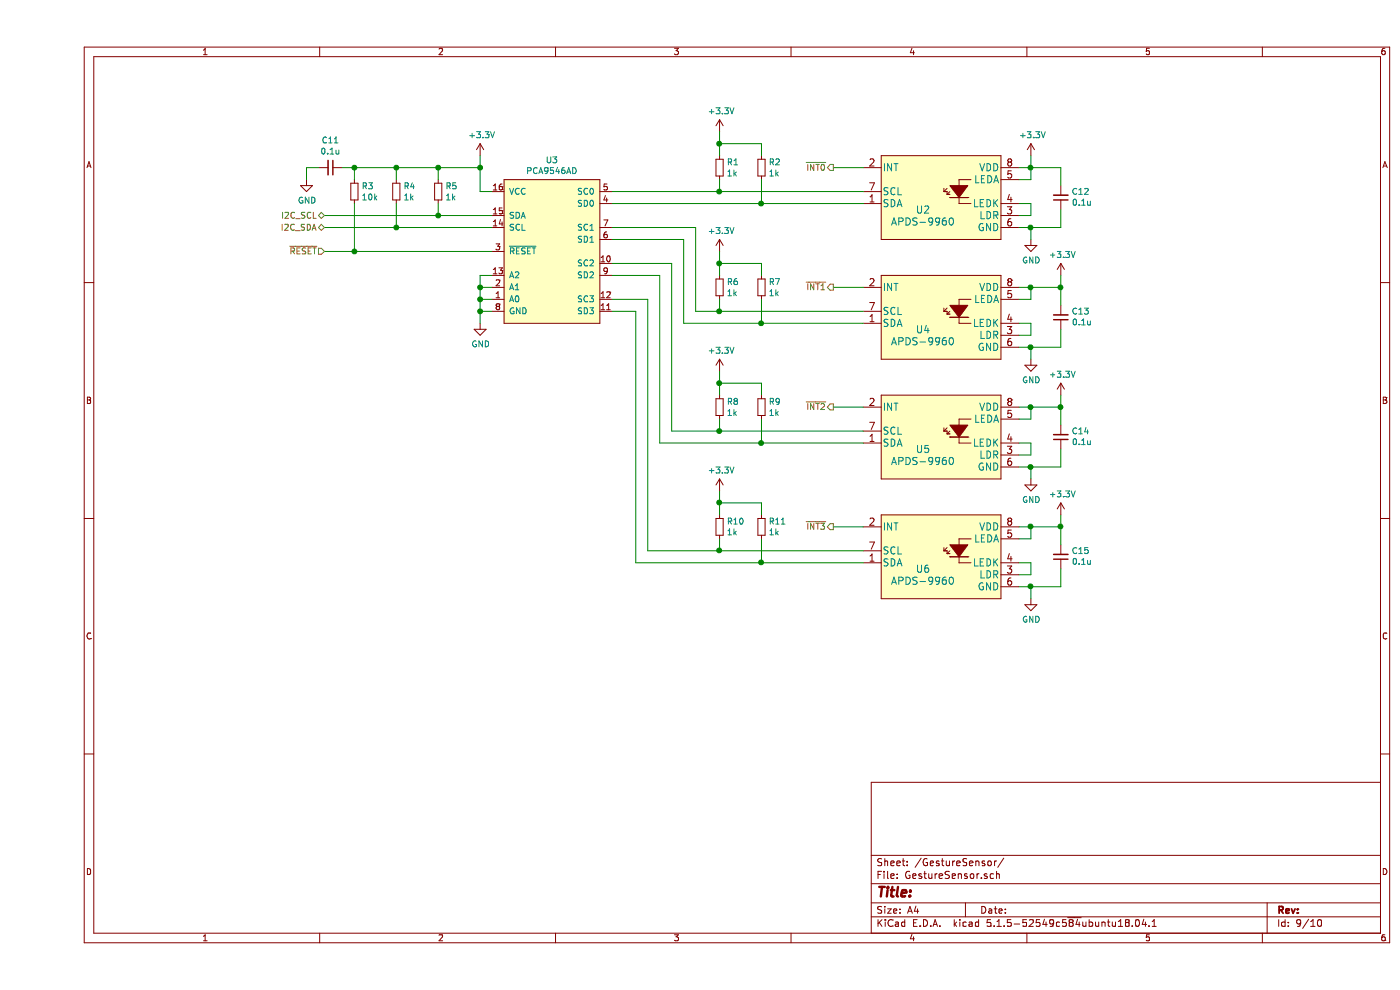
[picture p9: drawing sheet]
EESchema Schematic File Version 4
EELAYER 30 0
EELAYER END
$Descr A4 11693 8268
encoding utf-8
Sheet 9 10
Title ""
Date ""
Rev ""
Comp ""
Comment1 ""
Comment2 ""
Comment3 ""
Comment4 ""
$EndDescr
$Comp
L Sij_Sensors:APDS-9930 U2
U 1 1
P 7550 1300
F 0 "U2" H 7700 850 60  0000 C CNN
F 1 "APDS-9960" H 7700 750 60  0000 C CNN
F 2 "Sij_Sensors:APDS-9930" H 8350 1540 60  0001 C CNN
F 3 "" H 7550 1300 60  0000 C CNN
	1    7550 1300
	-1   0    0    -1  
$EndComp
$Comp
L Sij_Sensors:APDS-9930 U4
U 1 1
P 7550 2300
F 0 "U4" H 7700 1850 60  0000 C CNN
F 1 "APDS-9960" H 7700 1750 60  0000 C CNN
F 2 "Sij_Sensors:APDS-9930" H 8350 2540 60  0001 C CNN
F 3 "" H 7550 2300 60  0000 C CNN
	1    7550 2300
	-1   0    0    -1  
$EndComp
$Comp
L power:+3.3V #PWR014
U 1 1
P 5700 1100
F 0 "#PWR014" H 5700 950 50  0001 C CNN
F 1 "+3.3V" H 5715 1273 50  0000 C CNN
F 2 "" H 5700 1100 50  0001 C CNN
F 3 "" H 5700 1100 50  0001 C CNN
	1    5700 1100
	1    0    0    -1  
$EndComp
Wire Wire Line
	6900 1400 6650 1400
Text HLabel 6650 1400 0    50   Output ~ 0
~INT0
Text HLabel 6650 2400 0    50   Output ~ 0
~INT1
Wire Wire Line
	6650 2400 6900 2400
$Comp
L Device:R_Small R6
U 1 1
P 5700 2400
F 0 "R6" H 5759 2446 50  0000 L CNN
F 1 "1k" H 5759 2355 50  0000 L CNN
F 2 "Resistor_SMD:R_0805_2012Metric" H 5700 2400 50  0001 C CNN
F 3 "~" H 5700 2400 50  0001 C CNN
	1    5700 2400
	1    0    0    -1  
$EndComp
$Comp
L power:+3.3V #PWR019
U 1 1
P 5700 2100
F 0 "#PWR019" H 5700 1950 50  0001 C CNN
F 1 "+3.3V" H 5715 2273 50  0000 C CNN
F 2 "" H 5700 2100 50  0001 C CNN
F 3 "" H 5700 2100 50  0001 C CNN
	1    5700 2100
	1    0    0    -1  
$EndComp
Wire Wire Line
	5700 2600 5700 2500
Wire Wire Line
	5700 2300 5700 2200
$Comp
L Device:R_Small R7
U 1 1
P 6050 2400
F 0 "R7" H 6109 2446 50  0000 L CNN
F 1 "1k" H 6109 2355 50  0000 L CNN
F 2 "Resistor_SMD:R_0805_2012Metric" H 6050 2400 50  0001 C CNN
F 3 "~" H 6050 2400 50  0001 C CNN
	1    6050 2400
	1    0    0    -1  
$EndComp
Wire Wire Line
	6050 2300 6050 2200
Wire Wire Line
	6050 2200 5700 2200
Connection ~ 5700 2200
Wire Wire Line
	5700 2200 5700 2100
Wire Wire Line
	6050 2500 6050 2700
Wire Wire Line
	6050 1500 6050 1700
Wire Wire Line
	5700 1200 5700 1100
Connection ~ 5700 1200
Wire Wire Line
	6050 1200 5700 1200
Wire Wire Line
	6050 1300 6050 1200
$Comp
L Device:R_Small R2
U 1 1
P 6050 1400
F 0 "R2" H 6109 1446 50  0000 L CNN
F 1 "1k" H 6109 1355 50  0000 L CNN
F 2 "Resistor_SMD:R_0805_2012Metric" H 6050 1400 50  0001 C CNN
F 3 "~" H 6050 1400 50  0001 C CNN
	1    6050 1400
	1    0    0    -1  
$EndComp
Wire Wire Line
	5700 1300 5700 1200
Wire Wire Line
	5700 1600 5700 1500
$Comp
L Device:R_Small R1
U 1 1
P 5700 1400
F 0 "R1" H 5759 1446 50  0000 L CNN
F 1 "1k" H 5759 1355 50  0000 L CNN
F 2 "Resistor_SMD:R_0805_2012Metric" H 5700 1400 50  0001 C CNN
F 3 "~" H 5700 1400 50  0001 C CNN
	1    5700 1400
	1    0    0    -1  
$EndComp
Wire Wire Line
	5700 1600 6900 1600
Wire Wire Line
	6050 1700 6900 1700
Wire Wire Line
	5700 2600 6900 2600
Wire Wire Line
	6050 2700 6900 2700
$Comp
L power:GND #PWR018
U 1 1
P 8300 2000
F 0 "#PWR018" H 8300 1750 50  0001 C CNN
F 1 "GND" H 8305 1827 50  0000 C CNN
F 2 "" H 8300 2000 50  0001 C CNN
F 3 "" H 8300 2000 50  0001 C CNN
	1    8300 2000
	1    0    0    -1  
$EndComp
Wire Wire Line
	8200 1800 8300 1800
Wire Wire Line
	8300 1800 8300 1700
Wire Wire Line
	8300 1700 8200 1700
Wire Wire Line
	8200 1900 8300 1900
Wire Wire Line
	8300 1900 8300 2000
$Comp
L power:GND #PWR022
U 1 1
P 8300 3000
F 0 "#PWR022" H 8300 2750 50  0001 C CNN
F 1 "GND" H 8305 2827 50  0000 C CNN
F 2 "" H 8300 3000 50  0001 C CNN
F 3 "" H 8300 3000 50  0001 C CNN
	1    8300 3000
	1    0    0    -1  
$EndComp
Wire Wire Line
	8200 2800 8300 2800
Wire Wire Line
	8300 2800 8300 2700
Wire Wire Line
	8300 2700 8200 2700
Wire Wire Line
	8200 2900 8300 2900
Wire Wire Line
	8300 2900 8300 3000
$Comp
L power:+3.3V #PWR016
U 1 1
P 8300 1300
F 0 "#PWR016" H 8300 1150 50  0001 C CNN
F 1 "+3.3V" H 8315 1473 50  0000 C CNN
F 2 "" H 8300 1300 50  0001 C CNN
F 3 "" H 8300 1300 50  0001 C CNN
	1    8300 1300
	1    0    0    -1  
$EndComp
Wire Wire Line
	8300 1300 8300 1400
Wire Wire Line
	8300 1400 8200 1400
Wire Wire Line
	8200 1500 8300 1500
Wire Wire Line
	8300 1500 8300 1400
Connection ~ 8300 1400
$Comp
L power:+3.3V #PWR020
U 1 1
P 8550 2300
F 0 "#PWR020" H 8550 2150 50  0001 C CNN
F 1 "+3.3V" H 8565 2473 50  0000 C CNN
F 2 "" H 8550 2300 50  0001 C CNN
F 3 "" H 8550 2300 50  0001 C CNN
	1    8550 2300
	1    0    0    -1  
$EndComp
Wire Wire Line
	8200 2400 8300 2400
Wire Wire Line
	8550 2400 8550 2300
Wire Wire Line
	8200 2500 8300 2500
Wire Wire Line
	8300 2500 8300 2400
Connection ~ 8300 2400
Wire Wire Line
	8300 2400 8550 2400
$Comp
L Device:C_Small C13
U 1 1
P 8550 2650
F 0 "C13" H 8458 2604 50  0000 R CNN
F 1 "0.1u" H 8458 2695 50  0000 R CNN
F 2 "Capacitor_SMD:C_0805_2012Metric" H 8550 2650 50  0001 C CNN
F 3 "~" H 8550 2650 50  0001 C CNN
	1    8550 2650
	-1   0    0    1   
$EndComp
Wire Wire Line
	8550 2550 8550 2400
Connection ~ 8550 2400
Wire Wire Line
	8550 2750 8550 2900
Wire Wire Line
	8550 2900 8300 2900
Connection ~ 8300 2900
$Comp
L Device:C_Small C12
U 1 1
P 8550 1650
F 0 "C12" H 8458 1604 50  0000 R CNN
F 1 "0.1u" H 8458 1695 50  0000 R CNN
F 2 "Capacitor_SMD:C_0805_2012Metric" H 8550 1650 50  0001 C CNN
F 3 "~" H 8550 1650 50  0001 C CNN
	1    8550 1650
	-1   0    0    1   
$EndComp
Wire Wire Line
	8550 1550 8550 1400
Wire Wire Line
	8550 1400 8300 1400
Wire Wire Line
	2250 1400 2350 1400
Wire Wire Line
	2250 1500 2250 1400
$Comp
L power:GND #PWR017
U 1 1
P 2250 1500
F 0 "#PWR017" H 2250 1250 50  0001 C CNN
F 1 "GND" H 2255 1327 50  0000 C CNN
F 2 "" H 2250 1500 50  0001 C CNN
F 3 "" H 2250 1500 50  0001 C CNN
	1    2250 1500
	1    0    0    -1  
$EndComp
$Comp
L Device:C_Small C11
U 1 1
P 2450 1400
F 0 "C11" V 2221 1400 50  0000 C CNN
F 1 "0.1u" V 2312 1400 50  0000 C CNN
F 2 "Capacitor_SMD:C_0805_2012Metric" H 2450 1400 50  0001 C CNN
F 3 "~" H 2450 1400 50  0001 C CNN
	1    2450 1400
	0    1    1    0   
$EndComp
Wire Wire Line
	2400 1800 3350 1800
Wire Wire Line
	3000 1900 2400 1900
Wire Wire Line
	2400 2100 2650 2100
Text HLabel 2400 2100 0    50   Input ~ 0
~RESET
Wire Wire Line
	2650 2100 2650 1700
Wire Wire Line
	3000 1900 3000 1700
Wire Wire Line
	3350 1700 3350 1800
Wire Wire Line
	3350 1500 3350 1400
Wire Wire Line
	3350 1400 3000 1400
Connection ~ 3000 1400
Wire Wire Line
	3000 1500 3000 1400
Wire Wire Line
	3700 1400 3700 1600
Wire Wire Line
	2550 1400 2650 1400
Wire Wire Line
	3000 1400 2650 1400
Connection ~ 2650 1400
Wire Wire Line
	2650 1400 2650 1500
Connection ~ 3350 1400
Wire Wire Line
	3700 1400 3350 1400
$Comp
L Device:R_Small R5
U 1 1
P 3350 1600
F 0 "R5" H 3409 1646 50  0000 L CNN
F 1 "1k" H 3409 1555 50  0000 L CNN
F 2 "Resistor_SMD:R_0805_2012Metric" H 3350 1600 50  0001 C CNN
F 3 "~" H 3350 1600 50  0001 C CNN
	1    3350 1600
	1    0    0    -1  
$EndComp
$Comp
L Device:R_Small R4
U 1 1
P 3000 1600
F 0 "R4" H 3059 1646 50  0000 L CNN
F 1 "1k" H 3059 1555 50  0000 L CNN
F 2 "Resistor_SMD:R_0805_2012Metric" H 3000 1600 50  0001 C CNN
F 3 "~" H 3000 1600 50  0001 C CNN
	1    3000 1600
	1    0    0    -1  
$EndComp
$Comp
L Device:R_Small R3
U 1 1
P 2650 1600
F 0 "R3" H 2709 1646 50  0000 L CNN
F 1 "10k" H 2709 1555 50  0000 L CNN
F 2 "Resistor_SMD:R_0805_2012Metric" H 2650 1600 50  0001 C CNN
F 3 "~" H 2650 1600 50  0001 C CNN
	1    2650 1600
	1    0    0    -1  
$EndComp
Connection ~ 3700 1400
Wire Wire Line
	3700 1300 3700 1400
$Comp
L power:+3.3V #PWR015
U 1 1
P 3700 1300
F 0 "#PWR015" H 3700 1150 50  0001 C CNN
F 1 "+3.3V" H 3715 1473 50  0000 C CNN
F 2 "" H 3700 1300 50  0001 C CNN
F 3 "" H 3700 1300 50  0001 C CNN
	1    3700 1300
	1    0    0    -1  
$EndComp
$Comp
L power:GND #PWR021
U 1 1
P 3700 2700
F 0 "#PWR021" H 3700 2450 50  0001 C CNN
F 1 "GND" H 3705 2527 50  0000 C CNN
F 2 "" H 3700 2700 50  0001 C CNN
F 3 "" H 3700 2700 50  0001 C CNN
	1    3700 2700
	1    0    0    -1  
$EndComp
Text HLabel 2400 1900 0    50   BiDi ~ 0
I2C_SDA
Text HLabel 2400 1800 0    50   BiDi ~ 0
I2C_SCL
Connection ~ 6050 1700
Connection ~ 5700 1600
Connection ~ 5700 2600
Wire Wire Line
	5500 2600 5700 2600
Connection ~ 6050 2700
Wire Wire Line
	5400 2700 6050 2700
Connection ~ 2650 2100
Connection ~ 3000 1900
Connection ~ 3350 1800
Wire Wire Line
	3700 2700 3700 2600
Connection ~ 3700 2600
Wire Wire Line
	3700 2600 3700 2500
Wire Wire Line
	3700 2500 3700 2400
Connection ~ 3700 2500
Wire Wire Line
	8300 1900 8550 1900
Wire Wire Line
	8550 1900 8550 1750
Connection ~ 8300 1900
Wire Wire Line
	3800 2600 3700 2600
Wire Wire Line
	3800 2100 2650 2100
Wire Wire Line
	3700 2400 3800 2400
Wire Wire Line
	3700 1600 3800 1600
Wire Wire Line
	3350 1800 3800 1800
Wire Wire Line
	3800 1900 3000 1900
Wire Wire Line
	3800 2500 3700 2500
$Comp
L Sij_MUX:PCA9546AD U3
U 1 1
P 4300 1500
F 0 "U3" H 4300 1665 50  0000 C CNN
F 1 "PCA9546AD" H 4300 1574 50  0000 C CNN
F 2 "Package_SO:SOIC-16_3.9x9.9mm_P1.27mm" H 4300 1500 50  0001 C CNN
F 3 "http://www.ti.com/lit/ds/symlink/pca9546a.pdf" H 4300 1500 50  0001 C CNN
	1    4300 1500
	1    0    0    -1  
$EndComp
Wire Wire Line
	3800 2300 3700 2300
Wire Wire Line
	3700 2300 3700 2400
Connection ~ 3700 2400
$Comp
L Sij_Sensors:APDS-9930 U5
U 1 1
P 7550 3300
F 0 "U5" H 7700 2850 60  0000 C CNN
F 1 "APDS-9960" H 7700 2750 60  0000 C CNN
F 2 "Sij_Sensors:APDS-9930" H 8350 3540 60  0001 C CNN
F 3 "" H 7550 3300 60  0000 C CNN
	1    7550 3300
	-1   0    0    -1  
$EndComp
$Comp
L Sij_Sensors:APDS-9930 U6
U 1 1
P 7550 4300
F 0 "U6" H 7700 3850 60  0000 C CNN
F 1 "APDS-9960" H 7700 3750 60  0000 C CNN
F 2 "Sij_Sensors:APDS-9930" H 8350 4540 60  0001 C CNN
F 3 "" H 7550 4300 60  0000 C CNN
	1    7550 4300
	-1   0    0    -1  
$EndComp
$Comp
L power:+3.3V #PWR023
U 1 1
P 5700 3100
F 0 "#PWR023" H 5700 2950 50  0001 C CNN
F 1 "+3.3V" H 5715 3273 50  0000 C CNN
F 2 "" H 5700 3100 50  0001 C CNN
F 3 "" H 5700 3100 50  0001 C CNN
	1    5700 3100
	1    0    0    -1  
$EndComp
Wire Wire Line
	6900 3400 6650 3400
Text HLabel 6650 3400 0    50   Output ~ 0
~INT2
Text HLabel 6650 4400 0    50   Output ~ 0
~INT3
Wire Wire Line
	6650 4400 6900 4400
$Comp
L Device:R_Small R10
U 1 1
P 5700 4400
F 0 "R10" H 5759 4446 50  0000 L CNN
F 1 "1k" H 5759 4355 50  0000 L CNN
F 2 "Resistor_SMD:R_0805_2012Metric" H 5700 4400 50  0001 C CNN
F 3 "~" H 5700 4400 50  0001 C CNN
	1    5700 4400
	1    0    0    -1  
$EndComp
$Comp
L power:+3.3V #PWR026
U 1 1
P 5700 4100
F 0 "#PWR026" H 5700 3950 50  0001 C CNN
F 1 "+3.3V" H 5715 4273 50  0000 C CNN
F 2 "" H 5700 4100 50  0001 C CNN
F 3 "" H 5700 4100 50  0001 C CNN
	1    5700 4100
	1    0    0    -1  
$EndComp
Wire Wire Line
	5700 4600 5700 4500
Wire Wire Line
	5700 4300 5700 4200
$Comp
L Device:R_Small R11
U 1 1
P 6050 4400
F 0 "R11" H 6109 4446 50  0000 L CNN
F 1 "1k" H 6109 4355 50  0000 L CNN
F 2 "Resistor_SMD:R_0805_2012Metric" H 6050 4400 50  0001 C CNN
F 3 "~" H 6050 4400 50  0001 C CNN
	1    6050 4400
	1    0    0    -1  
$EndComp
Wire Wire Line
	6050 4300 6050 4200
Wire Wire Line
	6050 4200 5700 4200
Connection ~ 5700 4200
Wire Wire Line
	5700 4200 5700 4100
Wire Wire Line
	6050 4500 6050 4700
Wire Wire Line
	6050 3500 6050 3700
Wire Wire Line
	5700 3200 5700 3100
Connection ~ 5700 3200
Wire Wire Line
	6050 3200 5700 3200
Wire Wire Line
	6050 3300 6050 3200
$Comp
L Device:R_Small R9
U 1 1
P 6050 3400
F 0 "R9" H 6109 3446 50  0000 L CNN
F 1 "1k" H 6109 3355 50  0000 L CNN
F 2 "Resistor_SMD:R_0805_2012Metric" H 6050 3400 50  0001 C CNN
F 3 "~" H 6050 3400 50  0001 C CNN
	1    6050 3400
	1    0    0    -1  
$EndComp
Wire Wire Line
	5700 3300 5700 3200
Wire Wire Line
	5700 3600 5700 3500
$Comp
L Device:R_Small R8
U 1 1
P 5700 3400
F 0 "R8" H 5759 3446 50  0000 L CNN
F 1 "1k" H 5759 3355 50  0000 L CNN
F 2 "Resistor_SMD:R_0805_2012Metric" H 5700 3400 50  0001 C CNN
F 3 "~" H 5700 3400 50  0001 C CNN
	1    5700 3400
	1    0    0    -1  
$EndComp
Wire Wire Line
	5700 3600 6900 3600
Wire Wire Line
	6050 3700 6900 3700
Wire Wire Line
	5700 4600 6900 4600
Wire Wire Line
	6050 4700 6900 4700
$Comp
L power:GND #PWR025
U 1 1
P 8300 4000
F 0 "#PWR025" H 8300 3750 50  0001 C CNN
F 1 "GND" H 8305 3827 50  0000 C CNN
F 2 "" H 8300 4000 50  0001 C CNN
F 3 "" H 8300 4000 50  0001 C CNN
	1    8300 4000
	1    0    0    -1  
$EndComp
Wire Wire Line
	8200 3800 8300 3800
Wire Wire Line
	8300 3800 8300 3700
Wire Wire Line
	8300 3700 8200 3700
Wire Wire Line
	8200 3900 8300 3900
Wire Wire Line
	8300 3900 8300 4000
$Comp
L power:GND #PWR028
U 1 1
P 8300 5000
F 0 "#PWR028" H 8300 4750 50  0001 C CNN
F 1 "GND" H 8305 4827 50  0000 C CNN
F 2 "" H 8300 5000 50  0001 C CNN
F 3 "" H 8300 5000 50  0001 C CNN
	1    8300 5000
	1    0    0    -1  
$EndComp
Wire Wire Line
	8200 4800 8300 4800
Wire Wire Line
	8300 4800 8300 4700
Wire Wire Line
	8300 4700 8200 4700
Wire Wire Line
	8200 4900 8300 4900
Wire Wire Line
	8300 4900 8300 5000
$Comp
L power:+3.3V #PWR024
U 1 1
P 8550 3300
F 0 "#PWR024" H 8550 3150 50  0001 C CNN
F 1 "+3.3V" H 8565 3473 50  0000 C CNN
F 2 "" H 8550 3300 50  0001 C CNN
F 3 "" H 8550 3300 50  0001 C CNN
	1    8550 3300
	1    0    0    -1  
$EndComp
Wire Wire Line
	8550 3300 8550 3400
Wire Wire Line
	8300 3400 8200 3400
Wire Wire Line
	8200 3500 8300 3500
Wire Wire Line
	8300 3500 8300 3400
Connection ~ 8300 3400
$Comp
L power:+3.3V #PWR027
U 1 1
P 8550 4300
F 0 "#PWR027" H 8550 4150 50  0001 C CNN
F 1 "+3.3V" H 8565 4473 50  0000 C CNN
F 2 "" H 8550 4300 50  0001 C CNN
F 3 "" H 8550 4300 50  0001 C CNN
	1    8550 4300
	1    0    0    -1  
$EndComp
Wire Wire Line
	8200 4400 8300 4400
Wire Wire Line
	8550 4400 8550 4300
Wire Wire Line
	8200 4500 8300 4500
Wire Wire Line
	8300 4500 8300 4400
Connection ~ 8300 4400
Wire Wire Line
	8300 4400 8550 4400
$Comp
L Device:C_Small C15
U 1 1
P 8550 4650
F 0 "C15" H 8458 4604 50  0000 R CNN
F 1 "0.1u" H 8458 4695 50  0000 R CNN
F 2 "Capacitor_SMD:C_0805_2012Metric" H 8550 4650 50  0001 C CNN
F 3 "~" H 8550 4650 50  0001 C CNN
	1    8550 4650
	-1   0    0    1   
$EndComp
Wire Wire Line
	8550 4550 8550 4400
Connection ~ 8550 4400
Wire Wire Line
	8550 4750 8550 4900
Wire Wire Line
	8550 4900 8300 4900
Connection ~ 8300 4900
$Comp
L Device:C_Small C14
U 1 1
P 8550 3650
F 0 "C14" H 8458 3604 50  0000 R CNN
F 1 "0.1u" H 8458 3695 50  0000 R CNN
F 2 "Capacitor_SMD:C_0805_2012Metric" H 8550 3650 50  0001 C CNN
F 3 "~" H 8550 3650 50  0001 C CNN
	1    8550 3650
	-1   0    0    1   
$EndComp
Wire Wire Line
	8550 3550 8550 3400
Wire Wire Line
	8550 3400 8300 3400
Connection ~ 6050 3700
Connection ~ 5700 3600
Wire Wire Line
	5300 3600 5700 3600
Connection ~ 5700 4600
Connection ~ 6050 4700
Wire Wire Line
	8300 3900 8550 3900
Wire Wire Line
	8550 3900 8550 3750
Connection ~ 8300 3900
Connection ~ 8550 3400
Wire Wire Line
	5500 1900 5500 2600
Wire Wire Line
	5400 2000 5400 2700
Wire Wire Line
	5300 2200 5300 3600
Wire Wire Line
	5200 2300 5200 3700
Wire Wire Line
	5200 3700 6050 3700
Wire Wire Line
	4800 1600 5700 1600
Wire Wire Line
	4800 1700 6050 1700
Wire Wire Line
	4800 1900 5500 1900
Wire Wire Line
	4800 2000 5400 2000
Wire Wire Line
	4800 2200 5300 2200
Wire Wire Line
	4800 2300 5200 2300
Wire Wire Line
	5100 4600 5100 2500
Wire Wire Line
	5100 2500 4800 2500
Wire Wire Line
	5100 4600 5700 4600
Wire Wire Line
	5000 4700 5000 2600
Wire Wire Line
	5000 2600 4800 2600
Wire Wire Line
	5000 4700 6050 4700
$EndSCHEMATC
